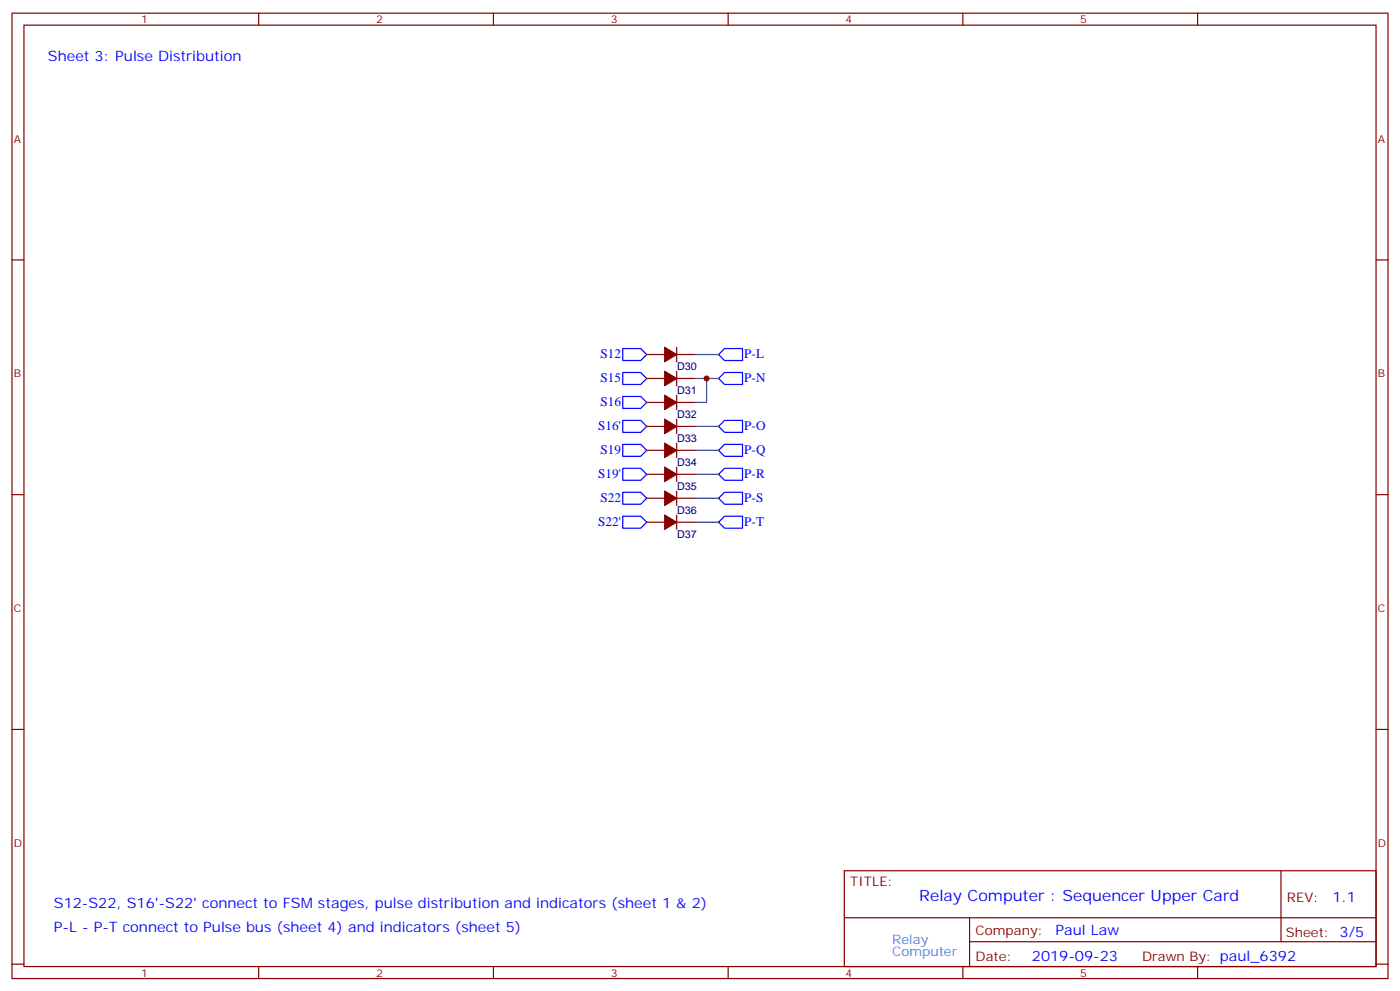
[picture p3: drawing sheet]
<svg xmlns="http://www.w3.org/2000/svg" width="412mm" height="292mm" viewBox="0 0 412 292" stroke-linecap="round" stroke-linejoin="round" font-family="sans-serif">
<g fill="none" stroke="#870000" stroke-width=".35">
<path d="M3.5 3.9h405.4v284.3h-405.4zM7.1 7.4h398.2v277.3h-398.2zM76.2 3.9v3.5M145.3 3.9v3.5M214.5 3.9v3.5M283.6 3.9v3.5M352.8 3.9v3.5M3.5 76.6h3.6M405.3 76.6h3.6M190.5 104.4h5.3M190.5 111.5h5.3M190.5 118.5h5.3"/>
<path d="M199.3 102.3v4.2M199.3 109.4v4.2M199.3 116.4v4.3M199.3 104.4h5.3M199.3 111.5h5.3M199.3 118.5h5.3M190.5 125.6h5.3M190.5 132.6h5.3M190.5 139.7h5.3M199.3 123.5v4.2M199.3 130.5v4.3M199.3 137.6v4.2"/>
<path d="M199.3 125.6h5.3M199.3 132.6h5.3M199.3 139.7h5.3M3.5 145.7h3.6M190.5 146.8h5.3M190.5 153.8h5.3M199.3 144.6v4.3M199.3 151.7v4.2M199.3 146.8h5.3M199.3 153.8h5.3M405.3 145.7h3.6M3.5 214.8h3.6"/>
<path d="M405.3 214.8h3.6M248.7 256.5h156.6v28.2h-156.6zM377.3 256.5v20.9M248.7 270.3h156.5M285.6 277.4h119.6M285.6 270.3v14.1M3.5 284h3.6M76.2 284.7v3.5M145.3 284.7v3.5M214.5 284.7v3.5M283.6 284.7v3.5M352.8 284.7v3.5"/>
<path d="M405.3 284h3.6"/>
</g>
<g fill="none" stroke="#00f" stroke-width=".35">
<path d="M183.4 102.7h5.3l1.8 1.7-1.8 1.8h-5.3zM183.4 109.7h5.3l1.8 1.8-1.8 1.7h-5.3zM183.4 116.8h5.3l1.8 1.7-1.8 1.8h-5.3zM211.7 104.4l1.7-1.7h5.3v3.5h-5.3zM213.4 109.7h5.3v3.5h-5.3l-1.7-1.7zM183.4 123.8h5.3l1.8 1.8-1.8 1.8h-5.3zM183.4 130.9h5.3l1.8 1.7-1.8 1.8h-5.3zM183.4 137.9h5.3l1.8 1.8-1.8 1.8h-5.3zM211.7 132.6l1.7-1.7h5.3v3.5h-5.3zM211.7 139.7l1.7-1.8h5.3v3.6h-5.3zM213.4 123.8h5.3v3.6h-5.3l-1.7-1.8zM183.4 145h5.3l1.8 1.8-1.8 1.7h-5.3z"/>
<path d="M183.4 152h5.3l1.8 1.8-1.8 1.8h-5.3zM211.7 153.8l1.7-1.8h5.3v3.6h-5.3zM211.7 146.8l1.7-1.8h5.3v3.5h-5.3z"/>
</g>
<path d="M204.6 104.4h7.1M204.6 111.5h7.1M208.1 111.5v7h-3.5M204.6 125.6h7.1M204.6 132.6h7.1M204.6 139.7h7.1M204.6 153.8h7.1M204.6 146.8h7.1" fill="none" stroke="#008700" stroke-width=".35"/>
<g fill="#870000" stroke="#870000" stroke-width=".35">
<path d="M195.8 102.3l3.5 2.1-3.5 2.1z"/>
<path d="M195.8 109.4l3.5 2.1-3.5 2.1z"/>
<path d="M195.8 116.4l3.5 2.1-3.5 2.2z"/>
<path d="M195.8 123.5l3.5 2.1-3.5 2.1z"/>
<path d="M195.8 130.5l3.5 2.1-3.5 2.2z"/>
<path d="M195.8 137.6l3.5 2.1-3.5 2.1z"/>
<path d="M195.8 144.6l3.5 2.2-3.5 2.1z"/>
<path d="M195.8 151.7l3.5 2.1-3.5 2.1z"/>
</g>
<circle cx="208.1" cy="111.5" r=".88" fill="#c00"/>
<text font-size="4.6" fill="#00f" x="270.8" y="265.5">Relay Computer : Sequencer Upper Card</text>
<g font-size="4.2" fill="#00f">
<text x="14.1" y="18">Sheet 3: Pulse Distribution</text>
<text x="15.9" y="267.5">S12-S22, S16'-S22' connect to FSM stages, pulse distribution and indicators (sheet 1 &amp; 2)</text>
<text x="392.5" y="265.7">1.1</text>
<text x="15.9" y="274.5">P-L - P-T connect to Pulse bus (sheet 4) and indicators (sheet 5)</text>
<text x="310.9" y="275.3">Paul Law</text>
<text x="304" y="283.1">2019-09-23</text>
</g>
<g font-size="3.9" fill="#00f">
<text x="176.9" y="105.5">S12</text>
<text x="219.3" y="105.5">P-L</text>
<text x="176.9" y="112.5">S15</text>
<text x="219.3" y="112.5">P-N</text>
<text x="176.9" y="119.6">S16</text>
<text x="176.2" y="126.6">S16'</text>
<text x="219.3" y="126.6">P-O</text>
<text x="176.9" y="133.7">S19</text>
<text x="219.3" y="133.7">P-Q</text>
<text x="176.2" y="140.8">S19'</text>
<text x="219.3" y="140.8">P-R</text>
<text x="176.9" y="147.8">S22</text>
<text x="219.3" y="147.8">P-S</text>
<text x="176.2" y="154.9">S22'</text>
<text x="219.3" y="154.9">P-T</text>
</g>
<g font-size="3.9" fill="#800">
<text x="250.5" y="261.1">TITLE:</text>
<text x="379.1" y="265.7">REV:</text>
<text x="287.4" y="275.3">Company:</text>
<text x="378.7" y="275.9">Sheet: 3/5</text>
<text x="287.4" y="282.9">Date:</text>
<text x="336.4" y="283">Drawn By: paul_6392</text>
</g>
<g font-size="3.9" fill="#39c">
<text x="262.8" y="278">Relay</text>
<text x="262.8" y="281.5">Computer</text>
</g>
<g font-size="3.2" fill="#800">
<text x="41.6" y="6.9">1</text>
<text x="110.8" y="6.9">2</text>
<text x="179.9" y="6.9">3</text>
<text x="249.1" y="6.9">4</text>
<text x="318.2" y="6.9">5</text>
<text x="4.1" y="42">A</text>
<text x="405.9" y="42">A</text>
<text x="4.1" y="111.1">B</text>
<text x="405.9" y="111.1">B</text>
<text x="4.1" y="180.3">C</text>
<text x="405.9" y="180.3">C</text>
<text x="4.1" y="249.4">D</text>
<text x="405.9" y="249.4">D</text>
<text x="41.6" y="287.7">1</text>
<text x="110.8" y="287.7">2</text>
<text x="179.9" y="287.7">3</text>
<text x="249.1" y="287.7">4</text>
<text x="318.2" y="287.7">5</text>
</g>
<g font-size="3.2" fill="#000080">
<text x="199.5" y="109.1">D30</text>
<text x="199.5" y="116.2">D31</text>
<text x="199.5" y="123.2">D32</text>
<text x="199.5" y="130.3">D33</text>
<text x="199.5" y="137.3">D34</text>
<text x="199.5" y="144.4">D35</text>
<text x="199.5" y="151.5">D36</text>
<text x="199.5" y="158.5">D37</text>
</g>
</svg>
